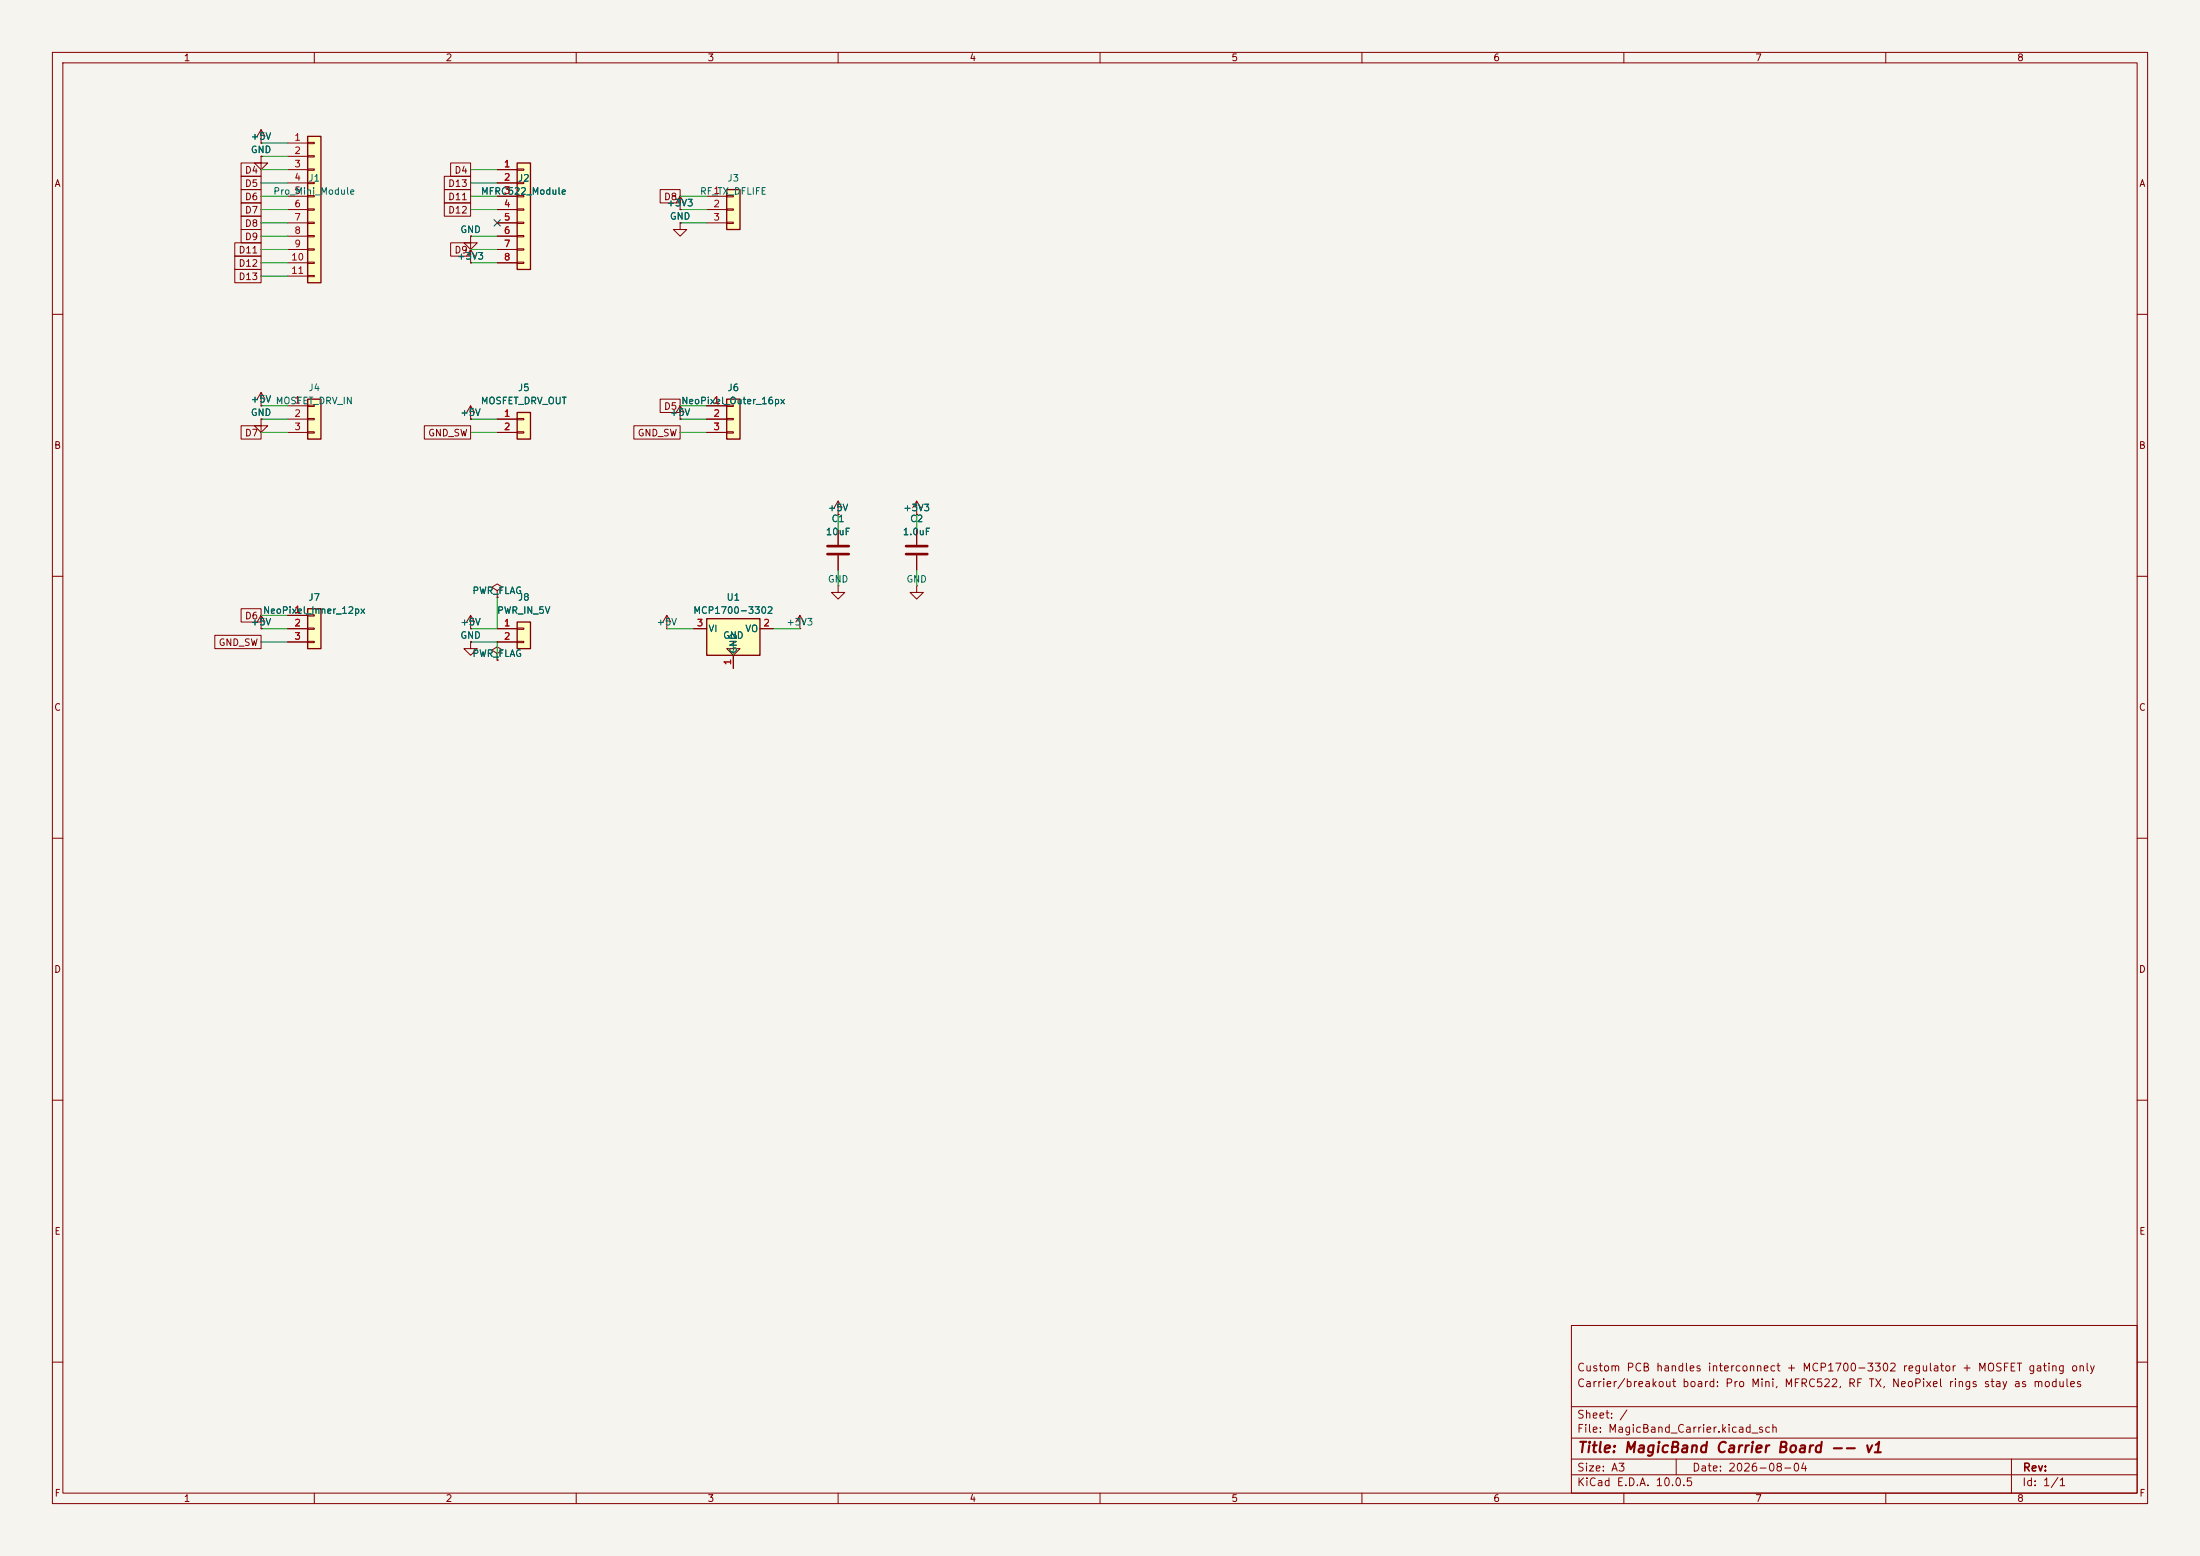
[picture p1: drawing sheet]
(kicad_sch
 (version 20251024)
 (generator "eeschema")
 (generator_version "10.0")
 (paper "A3")
 (title_block
  (title "MagicBand Carrier Board -- v1")
  (date "2026-08-04")
  (comment 1 "Carrier/breakout board: Pro Mini, MFRC522, RF TX, NeoPixel rings stay as modules")
  (comment 2 "Custom PCB handles interconnect + MCP1700-3302 regulator + MOSFET gating only"))
 (lib_symbols
   (symbol "Connector_Generic:Conn_01x02"
    (pin_names
    (offset 1.016) (hide yes)) (exclude_from_sim no) (in_bom yes) (on_board yes)
    (in_pos_files yes)
    (duplicate_pin_numbers_are_jumpers no)
    (property "Reference" "J" (at 0 2.54 0) (show_name no) (do_not_autoplace no) (effects (font (size 1.27 1.27))))
    (property "Value" "Conn_01x02" (at 0 -5.08 0) (show_name no) (do_not_autoplace no) (effects (font (size 1.27 1.27))))
    (property "Footprint" "" (at 0 0 0) (show_name no) (do_not_autoplace no) (hide yes) (effects (font (size 1.27 1.27))))
    (property "Datasheet" "" (at 0 0 0) (show_name no) (do_not_autoplace no) (hide yes) (effects (font (size 1.27 1.27))))
    (property "Description" "Generic connector, single row, 01x02, script generated (kicad-library-utils/schlib/autogen/connector/)" (at 0 0 0) (show_name no) (do_not_autoplace no) (hide yes) (effects (font (size 1.27 1.27))))
    (symbol "Conn_01x02_1_1"
    (rectangle (start -1.27 1.27) (end 1.27 -3.81) (stroke (width 0.254) (type default)) (fill (type background)))
    (rectangle (start -1.27 0.127) (end 0 -0.127) (stroke (width 0.1524) (type default)) (fill (type none)))
    (rectangle (start -1.27 -2.413) (end 0 -2.667) (stroke (width 0.1524) (type default)) (fill (type none)))
    (pin passive line (at -5.08 0 0) (length 3.81) (name "Pin_1" (effects (font (size 1.27 1.27)))) (number "1" (effects (font (size 1.27 1.27)))))
    (pin passive line (at -5.08 -2.54 0) (length 3.81) (name "Pin_2" (effects (font (size 1.27 1.27)))) (number "2" (effects (font (size 1.27 1.27))))))
    (embedded_fonts no))
   (symbol "Connector_Generic:Conn_01x03"
    (pin_names
    (offset 1.016) (hide yes)) (exclude_from_sim no) (in_bom yes) (on_board yes)
    (in_pos_files yes)
    (duplicate_pin_numbers_are_jumpers no)
    (property "Reference" "J" (at 0 5.08 0) (show_name no) (do_not_autoplace no) (effects (font (size 1.27 1.27))))
    (property "Value" "Conn_01x03" (at 0 -5.08 0) (show_name no) (do_not_autoplace no) (effects (font (size 1.27 1.27))))
    (property "Footprint" "" (at 0 0 0) (show_name no) (do_not_autoplace no) (hide yes) (effects (font (size 1.27 1.27))))
    (property "Datasheet" "" (at 0 0 0) (show_name no) (do_not_autoplace no) (hide yes) (effects (font (size 1.27 1.27))))
    (property "Description" "Generic connector, single row, 01x03, script generated (kicad-library-utils/schlib/autogen/connector/)" (at 0 0 0) (show_name no) (do_not_autoplace no) (hide yes) (effects (font (size 1.27 1.27))))
    (symbol "Conn_01x03_1_1"
    (rectangle (start -1.27 3.81) (end 1.27 -3.81) (stroke (width 0.254) (type default)) (fill (type background)))
    (rectangle (start -1.27 2.667) (end 0 2.413) (stroke (width 0.1524) (type default)) (fill (type none)))
    (rectangle (start -1.27 0.127) (end 0 -0.127) (stroke (width 0.1524) (type default)) (fill (type none)))
    (rectangle (start -1.27 -2.413) (end 0 -2.667) (stroke (width 0.1524) (type default)) (fill (type none)))
    (pin passive line (at -5.08 2.54 0) (length 3.81) (name "Pin_1" (effects (font (size 1.27 1.27)))) (number "1" (effects (font (size 1.27 1.27)))))
    (pin passive line (at -5.08 0 0) (length 3.81) (name "Pin_2" (effects (font (size 1.27 1.27)))) (number "2" (effects (font (size 1.27 1.27)))))
    (pin passive line (at -5.08 -2.54 0) (length 3.81) (name "Pin_3" (effects (font (size 1.27 1.27)))) (number "3" (effects (font (size 1.27 1.27))))))
    (embedded_fonts no))
   (symbol "Connector_Generic:Conn_01x08"
    (pin_names
    (offset 1.016) (hide yes)) (exclude_from_sim no) (in_bom yes) (on_board yes)
    (in_pos_files yes)
    (duplicate_pin_numbers_are_jumpers no)
    (property "Reference" "J" (at 0 10.16 0) (show_name no) (do_not_autoplace no) (effects (font (size 1.27 1.27))))
    (property "Value" "Conn_01x08" (at 0 -12.7 0) (show_name no) (do_not_autoplace no) (effects (font (size 1.27 1.27))))
    (property "Footprint" "" (at 0 0 0) (show_name no) (do_not_autoplace no) (hide yes) (effects (font (size 1.27 1.27))))
    (property "Datasheet" "" (at 0 0 0) (show_name no) (do_not_autoplace no) (hide yes) (effects (font (size 1.27 1.27))))
    (property "Description" "Generic connector, single row, 01x08, script generated (kicad-library-utils/schlib/autogen/connector/)" (at 0 0 0) (show_name no) (do_not_autoplace no) (hide yes) (effects (font (size 1.27 1.27))))
    (symbol "Conn_01x08_1_1"
    (rectangle (start -1.27 8.89) (end 1.27 -11.43) (stroke (width 0.254) (type default)) (fill (type background)))
    (rectangle (start -1.27 7.747) (end 0 7.493) (stroke (width 0.1524) (type default)) (fill (type none)))
    (rectangle (start -1.27 5.207) (end 0 4.953) (stroke (width 0.1524) (type default)) (fill (type none)))
    (rectangle (start -1.27 2.667) (end 0 2.413) (stroke (width 0.1524) (type default)) (fill (type none)))
    (rectangle (start -1.27 0.127) (end 0 -0.127) (stroke (width 0.1524) (type default)) (fill (type none)))
    (rectangle (start -1.27 -2.413) (end 0 -2.667) (stroke (width 0.1524) (type default)) (fill (type none)))
    (rectangle (start -1.27 -4.953) (end 0 -5.207) (stroke (width 0.1524) (type default)) (fill (type none)))
    (rectangle (start -1.27 -7.493) (end 0 -7.747) (stroke (width 0.1524) (type default)) (fill (type none)))
    (rectangle (start -1.27 -10.033) (end 0 -10.287) (stroke (width 0.1524) (type default)) (fill (type none)))
    (pin passive line (at -5.08 7.62 0) (length 3.81) (name "Pin_1" (effects (font (size 1.27 1.27)))) (number "1" (effects (font (size 1.27 1.27)))))
    (pin passive line (at -5.08 5.08 0) (length 3.81) (name "Pin_2" (effects (font (size 1.27 1.27)))) (number "2" (effects (font (size 1.27 1.27)))))
    (pin passive line (at -5.08 2.54 0) (length 3.81) (name "Pin_3" (effects (font (size 1.27 1.27)))) (number "3" (effects (font (size 1.27 1.27)))))
    (pin passive line (at -5.08 0 0) (length 3.81) (name "Pin_4" (effects (font (size 1.27 1.27)))) (number "4" (effects (font (size 1.27 1.27)))))
    (pin passive line (at -5.08 -2.54 0) (length 3.81) (name "Pin_5" (effects (font (size 1.27 1.27)))) (number "5" (effects (font (size 1.27 1.27)))))
    (pin passive line (at -5.08 -5.08 0) (length 3.81) (name "Pin_6" (effects (font (size 1.27 1.27)))) (number "6" (effects (font (size 1.27 1.27)))))
    (pin passive line (at -5.08 -7.62 0) (length 3.81) (name "Pin_7" (effects (font (size 1.27 1.27)))) (number "7" (effects (font (size 1.27 1.27)))))
    (pin passive line (at -5.08 -10.16 0) (length 3.81) (name "Pin_8" (effects (font (size 1.27 1.27)))) (number "8" (effects (font (size 1.27 1.27))))))
    (embedded_fonts no))
   (symbol "Connector_Generic:Conn_01x11"
    (pin_names
    (offset 1.016) (hide yes)) (exclude_from_sim no) (in_bom yes) (on_board yes)
    (in_pos_files yes)
    (duplicate_pin_numbers_are_jumpers no)
    (property "Reference" "J" (at 0 15.24 0) (show_name no) (do_not_autoplace no) (effects (font (size 1.27 1.27))))
    (property "Value" "Conn_01x11" (at 0 -15.24 0) (show_name no) (do_not_autoplace no) (effects (font (size 1.27 1.27))))
    (property "Footprint" "" (at 0 0 0) (show_name no) (do_not_autoplace no) (hide yes) (effects (font (size 1.27 1.27))))
    (property "Datasheet" "" (at 0 0 0) (show_name no) (do_not_autoplace no) (hide yes) (effects (font (size 1.27 1.27))))
    (property "Description" "Generic connector, single row, 01x11, script generated (kicad-library-utils/schlib/autogen/connector/)" (at 0 0 0) (show_name no) (do_not_autoplace no) (hide yes) (effects (font (size 1.27 1.27))))
    (symbol "Conn_01x11_1_1"
    (rectangle (start -1.27 13.97) (end 1.27 -13.97) (stroke (width 0.254) (type default)) (fill (type background)))
    (rectangle (start -1.27 12.827) (end 0 12.573) (stroke (width 0.1524) (type default)) (fill (type none)))
    (rectangle (start -1.27 10.287) (end 0 10.033) (stroke (width 0.1524) (type default)) (fill (type none)))
    (rectangle (start -1.27 7.747) (end 0 7.493) (stroke (width 0.1524) (type default)) (fill (type none)))
    (rectangle (start -1.27 5.207) (end 0 4.953) (stroke (width 0.1524) (type default)) (fill (type none)))
    (rectangle (start -1.27 2.667) (end 0 2.413) (stroke (width 0.1524) (type default)) (fill (type none)))
    (rectangle (start -1.27 0.127) (end 0 -0.127) (stroke (width 0.1524) (type default)) (fill (type none)))
    (rectangle (start -1.27 -2.413) (end 0 -2.667) (stroke (width 0.1524) (type default)) (fill (type none)))
    (rectangle (start -1.27 -4.953) (end 0 -5.207) (stroke (width 0.1524) (type default)) (fill (type none)))
    (rectangle (start -1.27 -7.493) (end 0 -7.747) (stroke (width 0.1524) (type default)) (fill (type none)))
    (rectangle (start -1.27 -10.033) (end 0 -10.287) (stroke (width 0.1524) (type default)) (fill (type none)))
    (rectangle (start -1.27 -12.573) (end 0 -12.827) (stroke (width 0.1524) (type default)) (fill (type none)))
    (pin passive line (at -5.08 12.7 0) (length 3.81) (name "Pin_1" (effects (font (size 1.27 1.27)))) (number "1" (effects (font (size 1.27 1.27)))))
    (pin passive line (at -5.08 10.16 0) (length 3.81) (name "Pin_2" (effects (font (size 1.27 1.27)))) (number "2" (effects (font (size 1.27 1.27)))))
    (pin passive line (at -5.08 7.62 0) (length 3.81) (name "Pin_3" (effects (font (size 1.27 1.27)))) (number "3" (effects (font (size 1.27 1.27)))))
    (pin passive line (at -5.08 5.08 0) (length 3.81) (name "Pin_4" (effects (font (size 1.27 1.27)))) (number "4" (effects (font (size 1.27 1.27)))))
    (pin passive line (at -5.08 2.54 0) (length 3.81) (name "Pin_5" (effects (font (size 1.27 1.27)))) (number "5" (effects (font (size 1.27 1.27)))))
    (pin passive line (at -5.08 0 0) (length 3.81) (name "Pin_6" (effects (font (size 1.27 1.27)))) (number "6" (effects (font (size 1.27 1.27)))))
    (pin passive line (at -5.08 -2.54 0) (length 3.81) (name "Pin_7" (effects (font (size 1.27 1.27)))) (number "7" (effects (font (size 1.27 1.27)))))
    (pin passive line (at -5.08 -5.08 0) (length 3.81) (name "Pin_8" (effects (font (size 1.27 1.27)))) (number "8" (effects (font (size 1.27 1.27)))))
    (pin passive line (at -5.08 -7.62 0) (length 3.81) (name "Pin_9" (effects (font (size 1.27 1.27)))) (number "9" (effects (font (size 1.27 1.27)))))
    (pin passive line (at -5.08 -10.16 0) (length 3.81) (name "Pin_10" (effects (font (size 1.27 1.27)))) (number "10" (effects (font (size 1.27 1.27)))))
    (pin passive line (at -5.08 -12.7 0) (length 3.81) (name "Pin_11" (effects (font (size 1.27 1.27)))) (number "11" (effects (font (size 1.27 1.27))))))
    (embedded_fonts no))
   (symbol "Device:C"
    (pin_numbers (hide yes))
    (pin_names
    (offset 0.254)) (exclude_from_sim no) (in_bom yes) (on_board yes)
    (in_pos_files yes)
    (duplicate_pin_numbers_are_jumpers no)
    (property "Reference" "C" (at 0.635 2.54 0) (show_name no) (do_not_autoplace no) (effects (font (size 1.27 1.27)) (justify left)))
    (property "Value" "C" (at 0.635 -2.54 0) (show_name no) (do_not_autoplace no) (effects (font (size 1.27 1.27)) (justify left)))
    (property "Footprint" "" (at 0.9652 -3.81 0) (show_name no) (do_not_autoplace no) (hide yes) (effects (font (size 1.27 1.27))))
    (property "Datasheet" "" (at 0 0 0) (show_name no) (do_not_autoplace no) (hide yes) (effects (font (size 1.27 1.27))))
    (property "Description" "Unpolarized capacitor" (at 0 0 0) (show_name no) (do_not_autoplace no) (hide yes) (effects (font (size 1.27 1.27))))
    (symbol "C_0_1"
    (polyline (pts (xy -2.032 0.762) (xy 2.032 0.762)) (stroke (width 0.508) (type default)) (fill (type none)))
    (polyline (pts (xy -2.032 -0.762) (xy 2.032 -0.762)) (stroke (width 0.508) (type default)) (fill (type none))))
    (symbol "C_1_1"
    (pin passive line (at 0 3.81 270) (length 2.794) (name "" (effects (font (size 1.27 1.27)))) (number "1" (effects (font (size 1.27 1.27)))))
    (pin passive line (at 0 -3.81 90) (length 2.794) (name "" (effects (font (size 1.27 1.27)))) (number "2" (effects (font (size 1.27 1.27))))))
    (embedded_fonts no))
   (symbol "Regulator_Linear:MCP1700x-300xxTT"
    (pin_names
    (offset 0.254)) (exclude_from_sim no) (in_bom yes) (on_board yes)
    (in_pos_files yes)
    (duplicate_pin_numbers_are_jumpers no)
    (property "Reference" "U" (at -3.81 3.175 0) (show_name no) (do_not_autoplace no) (effects (font (size 1.27 1.27))))
    (property "Value" "MCP1700x-300xxTT" (at 0 3.175 0) (show_name no) (do_not_autoplace no) (effects (font (size 1.27 1.27)) (justify left)))
    (property "Footprint" "Package_TO_SOT_SMD:SOT-23" (at 0 5.715 0) (show_name no) (do_not_autoplace no) (hide yes) (effects (font (size 1.27 1.27))))
    (property "Datasheet" "http://ww1.microchip.com/downloads/en/DeviceDoc/20001826D.pdf" (at 0 0 0) (show_name no) (do_not_autoplace no) (hide yes) (effects (font (size 1.27 1.27))))
    (property "Description" "250mA Low Quiscent Current LDO, 3.0V output, SOT-23" (at 0 0 0) (show_name no) (do_not_autoplace no) (hide yes) (effects (font (size 1.27 1.27))))
    (symbol "MCP1700x-300xxTT_0_1"
    (rectangle (start -5.08 1.905) (end 5.08 -5.08) (stroke (width 0.254) (type default)) (fill (type background))))
    (symbol "MCP1700x-300xxTT_1_1"
    (pin power_in line (at 0 -7.62 90) (length 2.54) (name "GND" (effects (font (size 1.27 1.27)))) (number "1" (effects (font (size 1.27 1.27)))))
    (pin power_out line (at 7.62 0 180) (length 2.54) (name "VO" (effects (font (size 1.27 1.27)))) (number "2" (effects (font (size 1.27 1.27)))))
    (pin power_in line (at -7.62 0 0) (length 2.54) (name "VI" (effects (font (size 1.27 1.27)))) (number "3" (effects (font (size 1.27 1.27))))))
    (embedded_fonts no))
   (symbol "power:GND"
    (power global)
    (pin_numbers (hide yes))
    (pin_names
    (offset 0) (hide yes)) (exclude_from_sim no) (in_bom yes) (on_board yes)
    (in_pos_files yes)
    (duplicate_pin_numbers_are_jumpers no)
    (property "Reference" "#PWR" (at 0 -6.35 0) (show_name no) (do_not_autoplace no) (hide yes) (effects (font (size 1.27 1.27))))
    (property "Value" "GND" (at 0 -3.81 0) (show_name no) (do_not_autoplace no) (effects (font (size 1.27 1.27))))
    (property "Footprint" "" (at 0 0 0) (show_name no) (do_not_autoplace no) (hide yes) (effects (font (size 1.27 1.27))))
    (property "Datasheet" "" (at 0 0 0) (show_name no) (do_not_autoplace no) (hide yes) (effects (font (size 1.27 1.27))))
    (property "Description" "Power symbol creates a global label with name \"GND\" , ground" (at 0 0 0) (show_name no) (do_not_autoplace no) (hide yes) (effects (font (size 1.27 1.27))))
    (symbol "GND_0_1"
    (polyline (pts (xy 0 0) (xy 0 -1.27) (xy 1.27 -1.27) (xy 0 -2.54) (xy -1.27 -1.27) (xy 0 -1.27)) (stroke (width 0) (type default)) (fill (type none))))
    (symbol "GND_1_1"
    (pin power_in line (at 0 0 270) (length 0) (name "" (effects (font (size 1.27 1.27)))) (number "1" (effects (font (size 1.27 1.27))))))
    (embedded_fonts no))
   (symbol "power:+5V"
    (power global)
    (pin_numbers (hide yes))
    (pin_names
    (offset 0) (hide yes)) (exclude_from_sim no) (in_bom yes) (on_board yes)
    (in_pos_files yes)
    (duplicate_pin_numbers_are_jumpers no)
    (property "Reference" "#PWR" (at 0 -3.81 0) (show_name no) (do_not_autoplace no) (hide yes) (effects (font (size 1.27 1.27))))
    (property "Value" "+5V" (at 0 3.556 0) (show_name no) (do_not_autoplace no) (effects (font (size 1.27 1.27))))
    (property "Footprint" "" (at 0 0 0) (show_name no) (do_not_autoplace no) (hide yes) (effects (font (size 1.27 1.27))))
    (property "Datasheet" "" (at 0 0 0) (show_name no) (do_not_autoplace no) (hide yes) (effects (font (size 1.27 1.27))))
    (property "Description" "Power symbol creates a global label with name \"+5V\"" (at 0 0 0) (show_name no) (do_not_autoplace no) (hide yes) (effects (font (size 1.27 1.27))))
    (symbol "+5V_0_1"
    (polyline (pts (xy -0.762 1.27) (xy 0 2.54)) (stroke (width 0) (type default)) (fill (type none)))
    (polyline (pts (xy 0 2.54) (xy 0.762 1.27)) (stroke (width 0) (type default)) (fill (type none)))
    (polyline (pts (xy 0 0) (xy 0 2.54)) (stroke (width 0) (type default)) (fill (type none))))
    (symbol "+5V_1_1"
    (pin power_in line (at 0 0 90) (length 0) (name "" (effects (font (size 1.27 1.27)))) (number "1" (effects (font (size 1.27 1.27))))))
    (embedded_fonts no))
   (symbol "power:+3V3"
    (power global)
    (pin_numbers (hide yes))
    (pin_names
    (offset 0) (hide yes)) (exclude_from_sim no) (in_bom yes) (on_board yes)
    (in_pos_files yes)
    (duplicate_pin_numbers_are_jumpers no)
    (property "Reference" "#PWR" (at 0 -3.81 0) (show_name no) (do_not_autoplace no) (hide yes) (effects (font (size 1.27 1.27))))
    (property "Value" "+3V3" (at 0 3.556 0) (show_name no) (do_not_autoplace no) (effects (font (size 1.27 1.27))))
    (property "Footprint" "" (at 0 0 0) (show_name no) (do_not_autoplace no) (hide yes) (effects (font (size 1.27 1.27))))
    (property "Datasheet" "" (at 0 0 0) (show_name no) (do_not_autoplace no) (hide yes) (effects (font (size 1.27 1.27))))
    (property "Description" "Power symbol creates a global label with name \"+3V3\"" (at 0 0 0) (show_name no) (do_not_autoplace no) (hide yes) (effects (font (size 1.27 1.27))))
    (symbol "+3V3_0_1"
    (polyline (pts (xy -0.762 1.27) (xy 0 2.54)) (stroke (width 0) (type default)) (fill (type none)))
    (polyline (pts (xy 0 2.54) (xy 0.762 1.27)) (stroke (width 0) (type default)) (fill (type none)))
    (polyline (pts (xy 0 0) (xy 0 2.54)) (stroke (width 0) (type default)) (fill (type none))))
    (symbol "+3V3_1_1"
    (pin power_in line (at 0 0 90) (length 0) (name "" (effects (font (size 1.27 1.27)))) (number "1" (effects (font (size 1.27 1.27))))))
    (embedded_fonts no))
   (symbol "power:PWR_FLAG"
    (power global)
    (pin_numbers (hide yes))
    (pin_names
    (offset 0) (hide yes)) (exclude_from_sim no) (in_bom yes) (on_board yes)
    (in_pos_files yes)
    (duplicate_pin_numbers_are_jumpers no)
    (property "Reference" "#FLG" (at 0 1.905 0) (show_name no) (do_not_autoplace no) (hide yes) (effects (font (size 1.27 1.27))))
    (property "Value" "PWR_FLAG" (at 0 3.81 0) (show_name no) (do_not_autoplace no) (effects (font (size 1.27 1.27))))
    (property "Footprint" "" (at 0 0 0) (show_name no) (do_not_autoplace no) (hide yes) (effects (font (size 1.27 1.27))))
    (property "Datasheet" "" (at 0 0 0) (show_name no) (do_not_autoplace no) (hide yes) (effects (font (size 1.27 1.27))))
    (property "Description" "Special symbol for telling ERC where power comes from" (at 0 0 0) (show_name no) (do_not_autoplace no) (hide yes) (effects (font (size 1.27 1.27))))
    (symbol "PWR_FLAG_0_0"
    (pin power_out line (at 0 0 90) (length 0) (name "" (effects (font (size 1.27 1.27)))) (number "1" (effects (font (size 1.27 1.27))))))
    (symbol "PWR_FLAG_0_1"
    (polyline (pts (xy 0 0) (xy 0 1.27) (xy -1.016 1.905) (xy 0 2.54) (xy 1.016 1.905) (xy 0 1.27)) (stroke (width 0) (type default)) (fill (type none))))
    (embedded_fonts no)))

 (symbol
  (lib_id "Connector_Generic:Conn_01x11")
  (at 60 40 0)
  (unit 1)
  (exclude_from_sim no)
  (in_bom yes)
  (on_board yes)
  (dnp no)
  (property "Reference" "J1" (at 60 34 0) (effects (font (size 1.27 1.27))))
  (property "Value" "Pro_Mini_Module" (at 60 36.5 0) (effects (font (size 1.27 1.27))))
  (property "Footprint" "PinHeader_2.54mm:PinHeader_1x11_P2.54mm_Vertical" (at 60 40 0) (effects (font (size 1.27 1.27)) (hide yes)))
  (property "Datasheet" "" (at 60 40 0) (effects (font (size 1.27 1.27)) (hide yes)))
  (pin "1")
  (pin "2")
  (pin "3")
  (pin "4")
  (pin "5")
  (pin "6")
  (pin "7")
  (pin "8")
  (pin "9")
  (pin "10")
  (pin "11"))
 (wire
  (pts (xy 54.92 27.3) (xy 49.84 27.3))
  (stroke (width 0) (type default)))
 (symbol
  (lib_id "power:+5V")
  (at 49.84 27.3 0)
  (unit 1)
  (exclude_from_sim no)
  (in_bom yes)
  (on_board yes)
  (dnp no)
  (property "Reference" "#PWR1510" (at 49.84 23.8 0) (effects (font (size 1.27 1.27)) (hide yes)))
  (property "Value" "+5V" (at 49.84 26.03 0) (effects (font (size 1.27 1.27))))
  (property "Footprint" "" (at 49.84 27.3 0) (effects (font (size 1.27 1.27)) (hide yes)))
  (property "Datasheet" "" (at 49.84 27.3 0) (effects (font (size 1.27 1.27)) (hide yes)))
  (pin "1"))
 (wire
  (pts (xy 54.92 29.84) (xy 49.84 29.84))
  (stroke (width 0) (type default)))
 (symbol
  (lib_id "power:GND")
  (at 49.84 29.84 0)
  (unit 1)
  (exclude_from_sim no)
  (in_bom yes)
  (on_board yes)
  (dnp no)
  (property "Reference" "#PWR0fde" (at 49.84 26.34 0) (effects (font (size 1.27 1.27)) (hide yes)))
  (property "Value" "GND" (at 49.84 28.57 0) (effects (font (size 1.27 1.27))))
  (property "Footprint" "" (at 49.84 29.84 0) (effects (font (size 1.27 1.27)) (hide yes)))
  (property "Datasheet" "" (at 49.84 29.84 0) (effects (font (size 1.27 1.27)) (hide yes)))
  (pin "1"))
 (wire
  (pts (xy 54.92 32.38) (xy 49.84 32.38))
  (stroke (width 0) (type default)))
 (global_label "D4"
  (shape passive)
  (at 49.84 32.38 180)
  (fields_autoplaced yes)
  (effects (font (size 1.27 1.27)) (justify right)))
 (wire
  (pts (xy 54.92 34.92) (xy 49.84 34.92))
  (stroke (width 0) (type default)))
 (global_label "D5"
  (shape passive)
  (at 49.84 34.92 180)
  (fields_autoplaced yes)
  (effects (font (size 1.27 1.27)) (justify right)))
 (wire
  (pts (xy 54.92 37.46) (xy 49.84 37.46))
  (stroke (width 0) (type default)))
 (global_label "D6"
  (shape passive)
  (at 49.84 37.46 180)
  (fields_autoplaced yes)
  (effects (font (size 1.27 1.27)) (justify right)))
 (wire
  (pts (xy 54.92 40) (xy 49.84 40))
  (stroke (width 0) (type default)))
 (global_label "D7"
  (shape passive)
  (at 49.84 40 180)
  (fields_autoplaced yes)
  (effects (font (size 1.27 1.27)) (justify right)))
 (wire
  (pts (xy 54.92 42.54) (xy 49.84 42.54))
  (stroke (width 0) (type default)))
 (global_label "D8"
  (shape passive)
  (at 49.84 42.54 180)
  (fields_autoplaced yes)
  (effects (font (size 1.27 1.27)) (justify right)))
 (wire
  (pts (xy 54.92 45.08) (xy 49.84 45.08))
  (stroke (width 0) (type default)))
 (global_label "D9"
  (shape passive)
  (at 49.84 45.08 180)
  (fields_autoplaced yes)
  (effects (font (size 1.27 1.27)) (justify right)))
 (wire
  (pts (xy 54.92 47.62) (xy 49.84 47.62))
  (stroke (width 0) (type default)))
 (global_label "D11"
  (shape passive)
  (at 49.84 47.62 180)
  (fields_autoplaced yes)
  (effects (font (size 1.27 1.27)) (justify right)))
 (wire
  (pts (xy 54.92 50.16) (xy 49.84 50.16))
  (stroke (width 0) (type default)))
 (global_label "D12"
  (shape passive)
  (at 49.84 50.16 180)
  (fields_autoplaced yes)
  (effects (font (size 1.27 1.27)) (justify right)))
 (wire
  (pts (xy 54.92 52.7) (xy 49.84 52.7))
  (stroke (width 0) (type default)))
 (global_label "D13"
  (shape passive)
  (at 49.84 52.7 180)
  (fields_autoplaced yes)
  (effects (font (size 1.27 1.27)) (justify right)))
 (symbol
  (lib_id "Connector_Generic:Conn_01x08")
  (at 100 40 0)
  (unit 1)
  (exclude_from_sim no)
  (in_bom yes)
  (on_board yes)
  (dnp no)
  (property "Reference" "J2" (at 100 34 0) (effects (font (size 1.27 1.27))))
  (property "Value" "MFRC522_Module" (at 100 36.5 0) (effects (font (size 1.27 1.27))))
  (property "Footprint" "PinHeader_2.54mm:PinHeader_1x08_P2.54mm_Vertical" (at 100 40 0) (effects (font (size 1.27 1.27)) (hide yes)))
  (property "Datasheet" "" (at 100 40 0) (effects (font (size 1.27 1.27)) (hide yes)))
  (pin "1")
  (pin "2")
  (pin "3")
  (pin "4")
  (pin "5")
  (pin "6")
  (pin "7")
  (pin "8"))
 (wire
  (pts (xy 94.92 32.38) (xy 89.84 32.38))
  (stroke (width 0) (type default)))
 (global_label "D4"
  (shape passive)
  (at 89.84 32.38 180)
  (fields_autoplaced yes)
  (effects (font (size 1.27 1.27)) (justify right)))
 (wire
  (pts (xy 94.92 34.92) (xy 89.84 34.92))
  (stroke (width 0) (type default)))
 (global_label "D13"
  (shape passive)
  (at 89.84 34.92 180)
  (fields_autoplaced yes)
  (effects (font (size 1.27 1.27)) (justify right)))
 (wire
  (pts (xy 94.92 37.46) (xy 89.84 37.46))
  (stroke (width 0) (type default)))
 (global_label "D11"
  (shape passive)
  (at 89.84 37.46 180)
  (fields_autoplaced yes)
  (effects (font (size 1.27 1.27)) (justify right)))
 (wire
  (pts (xy 94.92 40) (xy 89.84 40))
  (stroke (width 0) (type default)))
 (global_label "D12"
  (shape passive)
  (at 89.84 40 180)
  (fields_autoplaced yes)
  (effects (font (size 1.27 1.27)) (justify right)))
 (no_connect (at 94.92 42.54))
 (wire
  (pts (xy 94.92 45.08) (xy 89.84 45.08))
  (stroke (width 0) (type default)))
 (symbol
  (lib_id "power:GND")
  (at 89.84 45.08 0)
  (unit 1)
  (exclude_from_sim no)
  (in_bom yes)
  (on_board yes)
  (dnp no)
  (property "Reference" "#PWR33cd" (at 89.84 41.58 0) (effects (font (size 1.27 1.27)) (hide yes)))
  (property "Value" "GND" (at 89.84 43.809999999999995 0) (effects (font (size 1.27 1.27))))
  (property "Footprint" "" (at 89.84 45.08 0) (effects (font (size 1.27 1.27)) (hide yes)))
  (property "Datasheet" "" (at 89.84 45.08 0) (effects (font (size 1.27 1.27)) (hide yes)))
  (pin "1"))
 (wire
  (pts (xy 94.92 47.62) (xy 89.84 47.62))
  (stroke (width 0) (type default)))
 (global_label "D9"
  (shape passive)
  (at 89.84 47.62 180)
  (fields_autoplaced yes)
  (effects (font (size 1.27 1.27)) (justify right)))
 (wire
  (pts (xy 94.92 50.16) (xy 89.84 50.16))
  (stroke (width 0) (type default)))
 (symbol
  (lib_id "power:+3V3")
  (at 89.84 50.16 0)
  (unit 1)
  (exclude_from_sim no)
  (in_bom yes)
  (on_board yes)
  (dnp no)
  (property "Reference" "#PWR9e6a" (at 89.84 46.66 0) (effects (font (size 1.27 1.27)) (hide yes)))
  (property "Value" "+3V3" (at 89.84 48.88999999999999 0) (effects (font (size 1.27 1.27))))
  (property "Footprint" "" (at 89.84 50.16 0) (effects (font (size 1.27 1.27)) (hide yes)))
  (property "Datasheet" "" (at 89.84 50.16 0) (effects (font (size 1.27 1.27)) (hide yes)))
  (pin "1"))
 (symbol
  (lib_id "Connector_Generic:Conn_01x03")
  (at 140 40 0)
  (unit 1)
  (exclude_from_sim no)
  (in_bom yes)
  (on_board yes)
  (dnp no)
  (property "Reference" "J3" (at 140 34 0) (effects (font (size 1.27 1.27))))
  (property "Value" "RF_TX_DFLIFE" (at 140 36.5 0) (effects (font (size 1.27 1.27))))
  (property "Footprint" "PinHeader_2.54mm:PinHeader_1x03_P2.54mm_Vertical" (at 140 40 0) (effects (font (size 1.27 1.27)) (hide yes)))
  (property "Datasheet" "" (at 140 40 0) (effects (font (size 1.27 1.27)) (hide yes)))
  (pin "1")
  (pin "2")
  (pin "3"))
 (wire
  (pts (xy 134.92 37.46) (xy 129.83999999999997 37.46))
  (stroke (width 0) (type default)))
 (global_label "D8"
  (shape passive)
  (at 129.83999999999997 37.46 180)
  (fields_autoplaced yes)
  (effects (font (size 1.27 1.27)) (justify right)))
 (wire
  (pts (xy 134.92 40) (xy 129.83999999999997 40))
  (stroke (width 0) (type default)))
 (symbol
  (lib_id "power:+3V3")
  (at 129.83999999999997 40 0)
  (unit 1)
  (exclude_from_sim no)
  (in_bom yes)
  (on_board yes)
  (dnp no)
  (property "Reference" "#PWR9e13" (at 129.83999999999997 36.5 0) (effects (font (size 1.27 1.27)) (hide yes)))
  (property "Value" "+3V3" (at 129.83999999999997 38.73 0) (effects (font (size 1.27 1.27))))
  (property "Footprint" "" (at 129.83999999999997 40 0) (effects (font (size 1.27 1.27)) (hide yes)))
  (property "Datasheet" "" (at 129.83999999999997 40 0) (effects (font (size 1.27 1.27)) (hide yes)))
  (pin "1"))
 (wire
  (pts (xy 134.92 42.54) (xy 129.83999999999997 42.54))
  (stroke (width 0) (type default)))
 (symbol
  (lib_id "power:GND")
  (at 129.83999999999997 42.54 0)
  (unit 1)
  (exclude_from_sim no)
  (in_bom yes)
  (on_board yes)
  (dnp no)
  (property "Reference" "#PWR7e6d" (at 129.83999999999997 39.04 0) (effects (font (size 1.27 1.27)) (hide yes)))
  (property "Value" "GND" (at 129.83999999999997 41.269999999999996 0) (effects (font (size 1.27 1.27))))
  (property "Footprint" "" (at 129.83999999999997 42.54 0) (effects (font (size 1.27 1.27)) (hide yes)))
  (property "Datasheet" "" (at 129.83999999999997 42.54 0) (effects (font (size 1.27 1.27)) (hide yes)))
  (pin "1"))
 (symbol
  (lib_id "Connector_Generic:Conn_01x03")
  (at 60 80 0)
  (unit 1)
  (exclude_from_sim no)
  (in_bom yes)
  (on_board yes)
  (dnp no)
  (property "Reference" "J4" (at 60 74 0) (effects (font (size 1.27 1.27))))
  (property "Value" "MOSFET_DRV_IN" (at 60 76.5 0) (effects (font (size 1.27 1.27))))
  (property "Footprint" "Connector_JST:JST_PH_B3B-PH-K_1x03_P2.00mm_Vertical" (at 60 80 0) (effects (font (size 1.27 1.27)) (hide yes)))
  (property "Datasheet" "" (at 60 80 0) (effects (font (size 1.27 1.27)) (hide yes)))
  (pin "1")
  (pin "2")
  (pin "3"))
 (wire
  (pts (xy 54.92 77.46) (xy 49.84 77.46))
  (stroke (width 0) (type default)))
 (symbol
  (lib_id "power:+5V")
  (at 49.84 77.46 0)
  (unit 1)
  (exclude_from_sim no)
  (in_bom yes)
  (on_board yes)
  (dnp no)
  (property "Reference" "#PWR3fef" (at 49.84 73.96 0) (effects (font (size 1.27 1.27)) (hide yes)))
  (property "Value" "+5V" (at 49.84 76.19 0) (effects (font (size 1.27 1.27))))
  (property "Footprint" "" (at 49.84 77.46 0) (effects (font (size 1.27 1.27)) (hide yes)))
  (property "Datasheet" "" (at 49.84 77.46 0) (effects (font (size 1.27 1.27)) (hide yes)))
  (pin "1"))
 (wire
  (pts (xy 54.92 80) (xy 49.84 80))
  (stroke (width 0) (type default)))
 (symbol
  (lib_id "power:GND")
  (at 49.84 80 0)
  (unit 1)
  (exclude_from_sim no)
  (in_bom yes)
  (on_board yes)
  (dnp no)
  (property "Reference" "#PWR6e1e" (at 49.84 76.5 0) (effects (font (size 1.27 1.27)) (hide yes)))
  (property "Value" "GND" (at 49.84 78.73 0) (effects (font (size 1.27 1.27))))
  (property "Footprint" "" (at 49.84 80 0) (effects (font (size 1.27 1.27)) (hide yes)))
  (property "Datasheet" "" (at 49.84 80 0) (effects (font (size 1.27 1.27)) (hide yes)))
  (pin "1"))
 (wire
  (pts (xy 54.92 82.54) (xy 49.84 82.54))
  (stroke (width 0) (type default)))
 (global_label "D7"
  (shape passive)
  (at 49.84 82.54 180)
  (fields_autoplaced yes)
  (effects (font (size 1.27 1.27)) (justify right)))
 (symbol
  (lib_id "Connector_Generic:Conn_01x02")
  (at 100 80 0)
  (unit 1)
  (exclude_from_sim no)
  (in_bom yes)
  (on_board yes)
  (dnp no)
  (property "Reference" "J5" (at 100 74 0) (effects (font (size 1.27 1.27))))
  (property "Value" "MOSFET_DRV_OUT" (at 100 76.5 0) (effects (font (size 1.27 1.27))))
  (property "Footprint" "TerminalBlock:TerminalBlock_bornier-2_P5.08mm" (at 100 80 0) (effects (font (size 1.27 1.27)) (hide yes)))
  (property "Datasheet" "" (at 100 80 0) (effects (font (size 1.27 1.27)) (hide yes)))
  (pin "1")
  (pin "2"))
 (wire
  (pts (xy 94.92 80) (xy 89.84 80))
  (stroke (width 0) (type default)))
 (symbol
  (lib_id "power:+5V")
  (at 89.84 80 0)
  (unit 1)
  (exclude_from_sim no)
  (in_bom yes)
  (on_board yes)
  (dnp no)
  (property "Reference" "#PWR6e6d" (at 89.84 76.5 0) (effects (font (size 1.27 1.27)) (hide yes)))
  (property "Value" "+5V" (at 89.84 78.73 0) (effects (font (size 1.27 1.27))))
  (property "Footprint" "" (at 89.84 80 0) (effects (font (size 1.27 1.27)) (hide yes)))
  (property "Datasheet" "" (at 89.84 80 0) (effects (font (size 1.27 1.27)) (hide yes)))
  (pin "1"))
 (wire
  (pts (xy 94.92 82.54) (xy 89.84 82.54))
  (stroke (width 0) (type default)))
 (global_label "GND_SW"
  (shape passive)
  (at 89.84 82.54 180)
  (fields_autoplaced yes)
  (effects (font (size 1.27 1.27)) (justify right)))
 (symbol
  (lib_id "Connector_Generic:Conn_01x03")
  (at 140 80 0)
  (unit 1)
  (exclude_from_sim no)
  (in_bom yes)
  (on_board yes)
  (dnp no)
  (property "Reference" "J6" (at 140 74 0) (effects (font (size 1.27 1.27))))
  (property "Value" "NeoPixel_Outer_16px" (at 140 76.5 0) (effects (font (size 1.27 1.27))))
  (property "Footprint" "PinHeader_2.54mm:PinHeader_1x03_P2.54mm_Vertical" (at 140 80 0) (effects (font (size 1.27 1.27)) (hide yes)))
  (property "Datasheet" "" (at 140 80 0) (effects (font (size 1.27 1.27)) (hide yes)))
  (pin "1")
  (pin "2")
  (pin "3"))
 (wire
  (pts (xy 134.92 77.46) (xy 129.83999999999997 77.46))
  (stroke (width 0) (type default)))
 (global_label "D5"
  (shape passive)
  (at 129.83999999999997 77.46 180)
  (fields_autoplaced yes)
  (effects (font (size 1.27 1.27)) (justify right)))
 (wire
  (pts (xy 134.92 80) (xy 129.83999999999997 80))
  (stroke (width 0) (type default)))
 (symbol
  (lib_id "power:+5V")
  (at 129.83999999999997 80 0)
  (unit 1)
  (exclude_from_sim no)
  (in_bom yes)
  (on_board yes)
  (dnp no)
  (property "Reference" "#PWRc80d" (at 129.83999999999997 76.5 0) (effects (font (size 1.27 1.27)) (hide yes)))
  (property "Value" "+5V" (at 129.83999999999997 78.73 0) (effects (font (size 1.27 1.27))))
  (property "Footprint" "" (at 129.83999999999997 80 0) (effects (font (size 1.27 1.27)) (hide yes)))
  (property "Datasheet" "" (at 129.83999999999997 80 0) (effects (font (size 1.27 1.27)) (hide yes)))
  (pin "1"))
 (wire
  (pts (xy 134.92 82.54) (xy 129.83999999999997 82.54))
  (stroke (width 0) (type default)))
 (global_label "GND_SW"
  (shape passive)
  (at 129.83999999999997 82.54 180)
  (fields_autoplaced yes)
  (effects (font (size 1.27 1.27)) (justify right)))
 (symbol
  (lib_id "Connector_Generic:Conn_01x03")
  (at 60 120 0)
  (unit 1)
  (exclude_from_sim no)
  (in_bom yes)
  (on_board yes)
  (dnp no)
  (property "Reference" "J7" (at 60 114 0) (effects (font (size 1.27 1.27))))
  (property "Value" "NeoPixel_Inner_12px" (at 60 116.5 0) (effects (font (size 1.27 1.27))))
  (property "Footprint" "PinHeader_2.54mm:PinHeader_1x03_P2.54mm_Vertical" (at 60 120 0) (effects (font (size 1.27 1.27)) (hide yes)))
  (property "Datasheet" "" (at 60 120 0) (effects (font (size 1.27 1.27)) (hide yes)))
  (pin "1")
  (pin "2")
  (pin "3"))
 (wire
  (pts (xy 54.92 117.46) (xy 49.84 117.46))
  (stroke (width 0) (type default)))
 (global_label "D6"
  (shape passive)
  (at 49.84 117.46 180)
  (fields_autoplaced yes)
  (effects (font (size 1.27 1.27)) (justify right)))
 (wire
  (pts (xy 54.92 120) (xy 49.84 120))
  (stroke (width 0) (type default)))
 (symbol
  (lib_id "power:+5V")
  (at 49.84 120 0)
  (unit 1)
  (exclude_from_sim no)
  (in_bom yes)
  (on_board yes)
  (dnp no)
  (property "Reference" "#PWR92bf" (at 49.84 116.5 0) (effects (font (size 1.27 1.27)) (hide yes)))
  (property "Value" "+5V" (at 49.84 118.73 0) (effects (font (size 1.27 1.27))))
  (property "Footprint" "" (at 49.84 120 0) (effects (font (size 1.27 1.27)) (hide yes)))
  (property "Datasheet" "" (at 49.84 120 0) (effects (font (size 1.27 1.27)) (hide yes)))
  (pin "1"))
 (wire
  (pts (xy 54.92 122.54) (xy 49.84 122.54))
  (stroke (width 0) (type default)))
 (global_label "GND_SW"
  (shape passive)
  (at 49.84 122.54 180)
  (fields_autoplaced yes)
  (effects (font (size 1.27 1.27)) (justify right)))
 (symbol
  (lib_id "Connector_Generic:Conn_01x02")
  (at 100 120 0)
  (unit 1)
  (exclude_from_sim no)
  (in_bom yes)
  (on_board yes)
  (dnp no)
  (property "Reference" "J8" (at 100 114 0) (effects (font (size 1.27 1.27))))
  (property "Value" "PWR_IN_5V" (at 100 116.5 0) (effects (font (size 1.27 1.27))))
  (property "Footprint" "Connector_JST:JST_PH_B2B-PH-K_1x02_P2.00mm_Vertical" (at 100 120 0) (effects (font (size 1.27 1.27)) (hide yes)))
  (property "Datasheet" "" (at 100 120 0) (effects (font (size 1.27 1.27)) (hide yes)))
  (pin "1")
  (pin "2"))
 (wire
  (pts (xy 94.92 120) (xy 89.84 120))
  (stroke (width 0) (type default)))
 (symbol
  (lib_id "power:+5V")
  (at 89.84 120 0)
  (unit 1)
  (exclude_from_sim no)
  (in_bom yes)
  (on_board yes)
  (dnp no)
  (property "Reference" "#PWRcd91" (at 89.84 116.5 0) (effects (font (size 1.27 1.27)) (hide yes)))
  (property "Value" "+5V" (at 89.84 118.73 0) (effects (font (size 1.27 1.27))))
  (property "Footprint" "" (at 89.84 120 0) (effects (font (size 1.27 1.27)) (hide yes)))
  (property "Datasheet" "" (at 89.84 120 0) (effects (font (size 1.27 1.27)) (hide yes)))
  (pin "1"))
 (wire
  (pts (xy 94.92 122.54) (xy 89.84 122.54))
  (stroke (width 0) (type default)))
 (symbol
  (lib_id "power:GND")
  (at 89.84 122.54 0)
  (unit 1)
  (exclude_from_sim no)
  (in_bom yes)
  (on_board yes)
  (dnp no)
  (property "Reference" "#PWRae6f" (at 89.84 119.04 0) (effects (font (size 1.27 1.27)) (hide yes)))
  (property "Value" "GND" (at 89.84 121.27000000000001 0) (effects (font (size 1.27 1.27))))
  (property "Footprint" "" (at 89.84 122.54 0) (effects (font (size 1.27 1.27)) (hide yes)))
  (property "Datasheet" "" (at 89.84 122.54 0) (effects (font (size 1.27 1.27)) (hide yes)))
  (pin "1"))
 (symbol
  (lib_id "power:PWR_FLAG")
  (at 94.92 114 0)
  (unit 1)
  (exclude_from_sim no)
  (in_bom yes)
  (on_board yes)
  (dnp no)
  (property "Reference" "#PWRbd68" (at 94.92 110.5 0) (effects (font (size 1.27 1.27)) (hide yes)))
  (property "Value" "PWR_FLAG" (at 94.92 112.73 0) (effects (font (size 1.27 1.27))))
  (property "Footprint" "" (at 94.92 114 0) (effects (font (size 1.27 1.27)) (hide yes)))
  (property "Datasheet" "" (at 94.92 114 0) (effects (font (size 1.27 1.27)) (hide yes)))
  (pin "1"))
 (wire
  (pts (xy 94.92 114) (xy 94.92 120))
  (stroke (width 0) (type default)))
 (symbol
  (lib_id "power:PWR_FLAG")
  (at 94.92 126 0)
  (unit 1)
  (exclude_from_sim no)
  (in_bom yes)
  (on_board yes)
  (dnp no)
  (property "Reference" "#PWR1cd0" (at 94.92 122.5 0) (effects (font (size 1.27 1.27)) (hide yes)))
  (property "Value" "PWR_FLAG" (at 94.92 124.73 0) (effects (font (size 1.27 1.27))))
  (property "Footprint" "" (at 94.92 126 0) (effects (font (size 1.27 1.27)) (hide yes)))
  (property "Datasheet" "" (at 94.92 126 0) (effects (font (size 1.27 1.27)) (hide yes)))
  (pin "1"))
 (wire
  (pts (xy 94.92 126) (xy 94.92 122.54))
  (stroke (width 0) (type default)))
 (symbol
  (lib_id "Regulator_Linear:MCP1700x-300xxTT")
  (at 140 120 0)
  (unit 1)
  (exclude_from_sim no)
  (in_bom yes)
  (on_board yes)
  (dnp no)
  (property "Reference" "U1" (at 140 114 0) (effects (font (size 1.27 1.27))))
  (property "Value" "MCP1700-3302" (at 140 116.5 0) (effects (font (size 1.27 1.27))))
  (property "Footprint" "Package_TO_SOT_SMD:SOT-23" (at 140 120 0) (effects (font (size 1.27 1.27)) (hide yes)))
  (property "Datasheet" "http://ww1.microchip.com/downloads/en/DeviceDoc/20001826D.pdf" (at 140 120 0) (effects (font (size 1.27 1.27)) (hide yes)))
  (pin "1")
  (pin "2")
  (pin "3"))
 (wire
  (pts (xy 140 127.62) (xy 140.0 122.54))
  (stroke (width 0) (type default)))
 (symbol
  (lib_id "power:GND")
  (at 140.0 122.54 0)
  (unit 1)
  (exclude_from_sim no)
  (in_bom yes)
  (on_board yes)
  (dnp no)
  (property "Reference" "#PWRe1ca" (at 140.0 119.04 0) (effects (font (size 1.27 1.27)) (hide yes)))
  (property "Value" "GND" (at 140.0 121.27000000000001 0) (effects (font (size 1.27 1.27))))
  (property "Footprint" "" (at 140.0 122.54 0) (effects (font (size 1.27 1.27)) (hide yes)))
  (property "Datasheet" "" (at 140.0 122.54 0) (effects (font (size 1.27 1.27)) (hide yes)))
  (pin "1"))
 (wire
  (pts (xy 147.62 120) (xy 152.70000000000002 120.0))
  (stroke (width 0) (type default)))
 (symbol
  (lib_id "power:+3V3")
  (at 152.70000000000002 120.0 0)
  (unit 1)
  (exclude_from_sim no)
  (in_bom yes)
  (on_board yes)
  (dnp no)
  (property "Reference" "#PWR5009" (at 152.70000000000002 116.5 0) (effects (font (size 1.27 1.27)) (hide yes)))
  (property "Value" "+3V3" (at 152.70000000000002 118.73 0) (effects (font (size 1.27 1.27))))
  (property "Footprint" "" (at 152.70000000000002 120.0 0) (effects (font (size 1.27 1.27)) (hide yes)))
  (property "Datasheet" "" (at 152.70000000000002 120.0 0) (effects (font (size 1.27 1.27)) (hide yes)))
  (pin "1"))
 (wire
  (pts (xy 132.38 120) (xy 127.3 120.0))
  (stroke (width 0) (type default)))
 (symbol
  (lib_id "power:+5V")
  (at 127.3 120.0 0)
  (unit 1)
  (exclude_from_sim no)
  (in_bom yes)
  (on_board yes)
  (dnp no)
  (property "Reference" "#PWRf4ec" (at 127.3 116.5 0) (effects (font (size 1.27 1.27)) (hide yes)))
  (property "Value" "+5V" (at 127.3 118.73 0) (effects (font (size 1.27 1.27))))
  (property "Footprint" "" (at 127.3 120.0 0) (effects (font (size 1.27 1.27)) (hide yes)))
  (property "Datasheet" "" (at 127.3 120.0 0) (effects (font (size 1.27 1.27)) (hide yes)))
  (pin "1"))
 (symbol
  (lib_id "Device:C")
  (at 160 105 0)
  (unit 1)
  (exclude_from_sim no)
  (in_bom yes)
  (on_board yes)
  (dnp no)
  (property "Reference" "C1" (at 160 99 0) (effects (font (size 1.27 1.27))))
  (property "Value" "10uF" (at 160 101.5 0) (effects (font (size 1.27 1.27))))
  (property "Footprint" "Capacitor_SMD:C_0805_2012Metric" (at 160 105 0) (effects (font (size 1.27 1.27)) (hide yes)))
  (property "Datasheet" "" (at 160 105 0) (effects (font (size 1.27 1.27)) (hide yes)))
  (pin "1")
  (pin "2"))
 (wire
  (pts (xy 160 101.19) (xy 160 98.19))
  (stroke (width 0) (type default)))
 (symbol
  (lib_id "power:+5V")
  (at 160 98.19 0)
  (unit 1)
  (exclude_from_sim no)
  (in_bom yes)
  (on_board yes)
  (dnp no)
  (property "Reference" "#PWR9210" (at 160 94.69 0) (effects (font (size 1.27 1.27)) (hide yes)))
  (property "Value" "+5V" (at 160 96.92 0) (effects (font (size 1.27 1.27))))
  (property "Footprint" "" (at 160 98.19 0) (effects (font (size 1.27 1.27)) (hide yes)))
  (property "Datasheet" "" (at 160 98.19 0) (effects (font (size 1.27 1.27)) (hide yes)))
  (pin "1"))
 (wire
  (pts (xy 160 108.81) (xy 160 111.81))
  (stroke (width 0) (type default)))
 (symbol
  (lib_id "power:GND")
  (at 160 111.81 0)
  (unit 1)
  (exclude_from_sim no)
  (in_bom yes)
  (on_board yes)
  (dnp no)
  (property "Reference" "#PWRea7d" (at 160 108.31 0) (effects (font (size 1.27 1.27)) (hide yes)))
  (property "Value" "GND" (at 160 110.54 0) (effects (font (size 1.27 1.27))))
  (property "Footprint" "" (at 160 111.81 0) (effects (font (size 1.27 1.27)) (hide yes)))
  (property "Datasheet" "" (at 160 111.81 0) (effects (font (size 1.27 1.27)) (hide yes)))
  (pin "1"))
 (symbol
  (lib_id "Device:C")
  (at 175 105 0)
  (unit 1)
  (exclude_from_sim no)
  (in_bom yes)
  (on_board yes)
  (dnp no)
  (property "Reference" "C2" (at 175 99 0) (effects (font (size 1.27 1.27))))
  (property "Value" "1.0uF" (at 175 101.5 0) (effects (font (size 1.27 1.27))))
  (property "Footprint" "Capacitor_SMD:C_0805_2012Metric" (at 175 105 0) (effects (font (size 1.27 1.27)) (hide yes)))
  (property "Datasheet" "" (at 175 105 0) (effects (font (size 1.27 1.27)) (hide yes)))
  (pin "1")
  (pin "2"))
 (wire
  (pts (xy 175 101.19) (xy 175 98.19))
  (stroke (width 0) (type default)))
 (symbol
  (lib_id "power:+3V3")
  (at 175 98.19 0)
  (unit 1)
  (exclude_from_sim no)
  (in_bom yes)
  (on_board yes)
  (dnp no)
  (property "Reference" "#PWR100b" (at 175 94.69 0) (effects (font (size 1.27 1.27)) (hide yes)))
  (property "Value" "+3V3" (at 175 96.92 0) (effects (font (size 1.27 1.27))))
  (property "Footprint" "" (at 175 98.19 0) (effects (font (size 1.27 1.27)) (hide yes)))
  (property "Datasheet" "" (at 175 98.19 0) (effects (font (size 1.27 1.27)) (hide yes)))
  (pin "1"))
 (wire
  (pts (xy 175 108.81) (xy 175 111.81))
  (stroke (width 0) (type default)))
 (symbol
  (lib_id "power:GND")
  (at 175 111.81 0)
  (unit 1)
  (exclude_from_sim no)
  (in_bom yes)
  (on_board yes)
  (dnp no)
  (property "Reference" "#PWR2490" (at 175 108.31 0) (effects (font (size 1.27 1.27)) (hide yes)))
  (property "Value" "GND" (at 175 110.54 0) (effects (font (size 1.27 1.27))))
  (property "Footprint" "" (at 175 111.81 0) (effects (font (size 1.27 1.27)) (hide yes)))
  (property "Datasheet" "" (at 175 111.81 0) (effects (font (size 1.27 1.27)) (hide yes)))
  (pin "1"))
 (sheet_instances
  (path ""
   (page "1"))))
